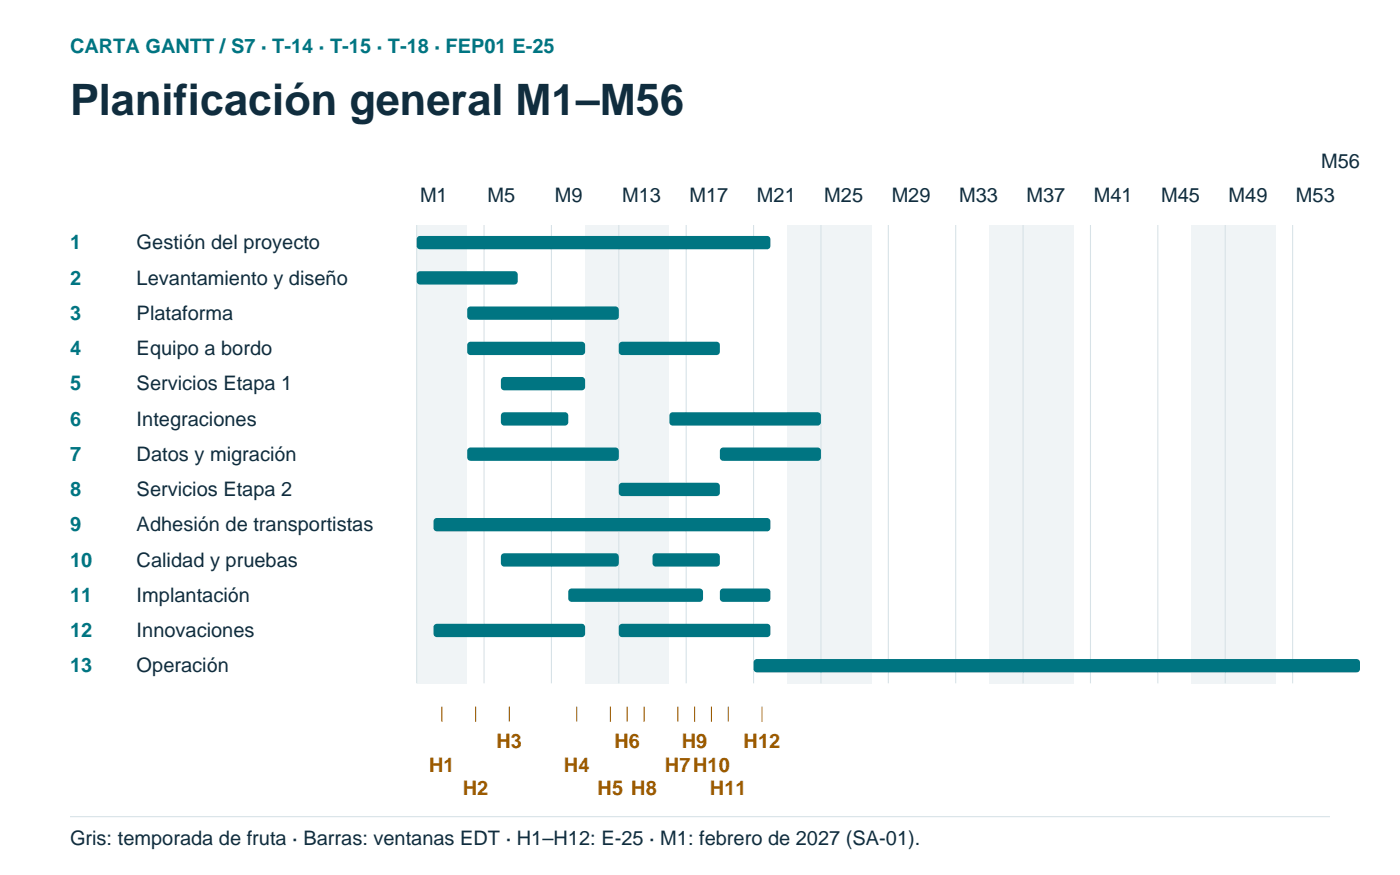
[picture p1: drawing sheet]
<svg xmlns="http://www.w3.org/2000/svg" width="296mm" height="185mm" viewBox="0 0 296 185" stroke-linecap="round" stroke-linejoin="round" font-family="sans-serif">
<g fill="#f0f4f6">
<path d="M88.2 47.6h3.6v97h-3.6z" fill-rule="evenodd"/>
<path d="M91.8 47.6h3.5v97h-3.5z" fill-rule="evenodd"/>
<path d="M95.3 47.6h3.6v97h-3.6z" fill-rule="evenodd"/>
<path d="M123.9 47.6h3.5v97h-3.5z" fill-rule="evenodd"/>
<path d="M127.4 47.6h3.6v97h-3.6z" fill-rule="evenodd"/>
<path d="M131 47.6h3.5v97h-3.5z" fill-rule="evenodd"/>
<path d="M134.5 47.6h3.6v97h-3.6z" fill-rule="evenodd"/>
<path d="M138.1 47.6h3.6v97h-3.6z" fill-rule="evenodd"/>
<path d="M166.6 47.6h3.6v97h-3.6z" fill-rule="evenodd"/>
<path d="M170.2 47.6h3.6v97h-3.6z" fill-rule="evenodd"/>
<path d="M173.8 47.6h3.5v97h-3.5z" fill-rule="evenodd"/>
<path d="M177.3 47.6h3.6v97h-3.6z" fill-rule="evenodd"/>
<path d="M180.9 47.6h3.6v97h-3.6z" fill-rule="evenodd"/>
<path d="M209.4 47.6h3.6v97h-3.6z" fill-rule="evenodd"/>
<path d="M213 47.6h3.6v97h-3.6z" fill-rule="evenodd"/>
<path d="M216.6 47.6h3.5v97h-3.5z" fill-rule="evenodd"/>
<path d="M220.1 47.6h3.6v97h-3.6z" fill-rule="evenodd"/>
<path d="M223.7 47.6h3.6v97h-3.6z" fill-rule="evenodd"/>
<path d="M252.2 47.6h3.6v97h-3.6z" fill-rule="evenodd"/>
<path d="M255.8 47.6h3.5v97h-3.5z" fill-rule="evenodd"/>
<path d="M259.3 47.6h3.6v97h-3.6z" fill-rule="evenodd"/>
<path d="M262.9 47.6h3.6v97h-3.6z" fill-rule="evenodd"/>
<path d="M266.5 47.6h3.5v97h-3.5z" fill-rule="evenodd"/>
</g>
<g fill="none" stroke="#d7e2e7" stroke-width=".23">
<path d="M88.2 47.6v97M102.5 47.6v97M116.7 47.6v97M131 47.6v97M145.2 47.6v97M159.5 47.6v97M173.8 47.6v97M188 47.6v97M202.3 47.6v97M216.6 47.6v97M230.8 47.6v97M245.1 47.6v97"/>
<path d="M259.3 47.6v97M273.6 47.6v97"/>
</g>
<g fill="#007582">
<path d="M88.4 50.2l.5-.3h73.5a.71 .71 0 0 1 .7 .8v1.4a.71 .71 0 0 1-.7 .7h-73.5a.71 .71 0 0 1-.7-.7v-1.4z" fill-rule="evenodd"/>
<path d="M88.4 57.6l.5-.2h20a.71 .71 0 0 1 .7 .7v1.4a.71 .71 0 0 1-.7 .7h-20a.71 .71 0 0 1-.7-.7v-1.4z" fill-rule="evenodd"/>
<path d="M99.1 65.1l.5-.2h30.7a.71 .71 0 0 1 .7 .7v1.4a.71 .71 0 0 1-.7 .7h-30.7a.71 .71 0 0 1-.7-.7v-1.4z" fill-rule="evenodd"/>
<path d="M99.1 72.5l.5-.2h23.5a.71 .71 0 0 1 .8 .7v1.4a.71 .71 0 0 1-.8 .8h-23.5a.71 .71 0 0 1-.7-.8v-1.4z" fill-rule="evenodd"/>
<path d="M131.2 72.5l.5-.2h20a.71 .71 0 0 1 .7 .7v1.4a.71 .71 0 0 1-.7 .8h-20a.71 .71 0 0 1-.7-.8v-1.4z" fill-rule="evenodd"/>
<path d="M106.2 80l.5-.2h16.4a.71 .71 0 0 1 .8 .7v1.4a.71 .71 0 0 1-.8 .7h-16.4a.71 .71 0 0 1-.7-.7v-1.4z" fill-rule="evenodd"/>
<path d="M106.2 87.5l.5-.2h12.9a.71 .71 0 0 1 .7 .7v1.4a.71 .71 0 0 1-.7 .7h-12.9a.71 .71 0 0 1-.7-.7v-1.4z" fill-rule="evenodd"/>
<path d="M141.9 87.5l.5-.2h30.7a.71 .71 0 0 1 .7 .7v1.4a.71 .71 0 0 1-.7 .7h-30.7a.71 .71 0 0 1-.7-.7v-1.4z" fill-rule="evenodd"/>
<path d="M99.1 94.9l.5-.2h30.7a.71 .71 0 0 1 .7 .7v1.4a.71 .71 0 0 1-.7 .7h-30.7a.71 .71 0 0 1-.7-.7v-1.4z" fill-rule="evenodd"/>
<path d="M152.6 94.9l.5-.2h20a.71 .71 0 0 1 .7 .7v1.4a.71 .71 0 0 1-.7 .7h-20a.71 .71 0 0 1-.7-.7v-1.4z" fill-rule="evenodd"/>
<path d="M131.2 102.4l.5-.2h20a.71 .71 0 0 1 .7 .7v1.4a.71 .71 0 0 1-.7 .7h-20a.71 .71 0 0 1-.7-.7v-1.4z" fill-rule="evenodd"/>
<path d="M92 109.9l.5-.3h69.9a.71 .71 0 0 1 .7 .8v1.4a.71 .71 0 0 1-.7 .7h-69.9a.71 .71 0 0 1-.7-.7v-1.4z" fill-rule="evenodd"/>
<path d="M106.2 117.3l.5-.2h23.6a.71 .71 0 0 1 .7 .7v1.4a.71 .71 0 0 1-.7 .7h-23.6a.71 .71 0 0 1-.7-.7v-1.4z" fill-rule="evenodd"/>
<path d="M138.3 117.3l.5-.2h12.9a.71 .71 0 0 1 .7 .7v1.4a.71 .71 0 0 1-.7 .7h-12.9a.71 .71 0 0 1-.7-.7v-1.4z" fill-rule="evenodd"/>
<path d="M120.5 124.8l.5-.2h27.1a.71 .71 0 0 1 .7 .7v1.4a.71 .71 0 0 1-.7 .7h-27.1a.71 .71 0 0 1-.7-.7v-1.4z" fill-rule="evenodd"/>
<path d="M152.6 124.8l.5-.2h9.3a.71 .71 0 0 1 .7 .7v1.4a.71 .71 0 0 1-.7 .7h-9.3a.71 .71 0 0 1-.7-.7v-1.4z" fill-rule="evenodd"/>
<path d="M92 132.2l.5-.2h30.6a.71 .71 0 0 1 .8 .7v1.5a.71 .71 0 0 1-.8 .7h-30.6a.71 .71 0 0 1-.7-.7v-1.5z" fill-rule="evenodd"/>
<path d="M131.2 132.2l.5-.2h30.7a.71 .71 0 0 1 .7 .7v1.5a.71 .71 0 0 1-.7 .7h-30.7a.71 .71 0 0 1-.7-.7v-1.5z" fill-rule="evenodd"/>
<path d="M159.7 139.7l.5-.2h127a.71 .71 0 0 1 .7 .7v1.4a.71 .71 0 0 1-.7 .7h-127a.71 .71 0 0 1-.7-.7v-1.4z" fill-rule="evenodd"/>
</g>
<path d="M93.5 149.6v3.2M100.7 149.6v3.2M107.8 149.6v3.2M122.1 149.6v3.2M129.2 149.6v3.2M132.8 149.6v3.2M136.3 149.6v3.2M143.5 149.6v3.2M147 149.6v3.2M150.6 149.6v3.2M154.2 149.6v3.2M161.3 149.6v3.2" fill="none" stroke="#9b5a00" stroke-width=".23"/>
<path d="M14.8 172.9h266.7" fill="none" stroke="#d7e2e7" stroke-width=".23"/>
<text font-size="9.2" fill="#102d3e" x="14.8" y="24.3">Planificación general M1–M56</text>
<g font-size="4.2" fill="#007582">
<text x="14.8" y="11.3">CARTA GANTT / S7 · T-14 · T-15 · T-18 · FEP01 E-25</text>
<text x="14.8" y="52.8">1</text>
<text x="14.8" y="60.2">2</text>
<text x="14.8" y="67.7">3</text>
<text x="14.8" y="75.2">4</text>
<text x="14.8" y="82.6">5</text>
<text x="14.8" y="90.1">6</text>
<text x="14.8" y="97.5">7</text>
<text x="14.8" y="105">8</text>
<text x="14.8" y="112.5">9</text>
<text x="14.8" y="119.9">10</text>
<text x="14.8" y="127.4">11</text>
<text x="14.8" y="134.9">12</text>
<text x="14.8" y="142.3">13</text>
</g>
<g font-size="4.2" fill="#102d3e">
<text x="279.6" y="35.6">M56</text>
<text x="88.9" y="42.7">M1</text>
<text x="103.2" y="42.7">M5</text>
<text x="117.4" y="42.7">M9</text>
<text x="131.7" y="42.7">M13</text>
<text x="145.9" y="42.7">M17</text>
<text x="160.2" y="42.7">M21</text>
<text x="174.5" y="42.7">M25</text>
<text x="188.7" y="42.7">M29</text>
<text x="203" y="42.7">M33</text>
<text x="217.3" y="42.7">M37</text>
<text x="231.5" y="42.7">M41</text>
<text x="245.8" y="42.7">M45</text>
<text x="260" y="42.7">M49</text>
<text x="274.3" y="42.7">M53</text>
<text x="28.9" y="52.8">Gestión del proyecto</text>
<text x="28.9" y="60.2">Levantamiento y diseño</text>
<text x="28.9" y="67.7">Plataforma</text>
<text x="28.9" y="75.2">Equipo a bordo</text>
<text x="28.9" y="82.6">Servicios Etapa 1</text>
<text x="28.9" y="90.1">Integraciones</text>
<text x="28.9" y="97.5">Datos y migración</text>
<text x="28.9" y="105">Servicios Etapa 2</text>
<text x="28.9" y="112.5">Adhesión de transportistas</text>
<text x="28.9" y="119.9">Calidad y pruebas</text>
<text x="28.9" y="127.4">Implantación</text>
<text x="28.9" y="134.9">Innovaciones</text>
<text x="28.9" y="142.3">Operación</text>
<text x="14.8" y="178.9">Gris: temporada de fruta · Barras: ventanas EDT · H1–H12: E-25 · M1: febrero de 2027 (SA-01).</text>
</g>
<g font-size="4.2" fill="#9b5a00">
<text x="105.1" y="158.4">H3</text>
<text x="130.1" y="158.4">H6</text>
<text x="144.3" y="158.4">H9</text>
<text x="157.4" y="158.4">H12</text>
<text x="90.8" y="163.3">H1</text>
<text x="119.4" y="163.3">H4</text>
<text x="140.8" y="163.3">H7H10</text>
<text x="98" y="168.3">H2</text>
<text x="126.5" y="168.3">H5 H8</text>
<text x="150.3" y="168.3">H11</text>
</g>
</svg>
